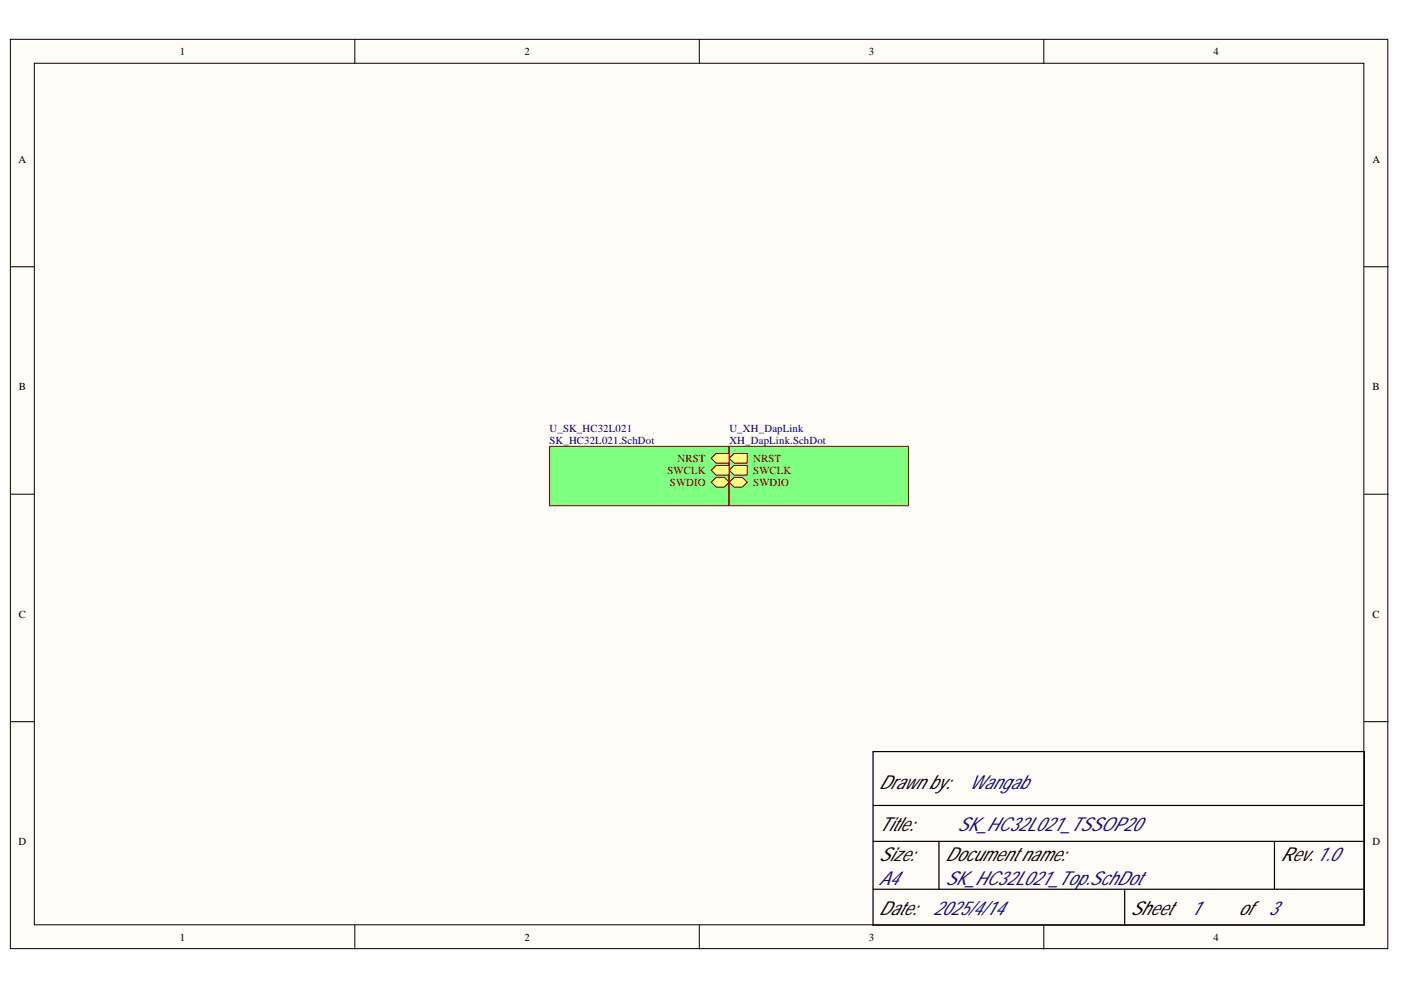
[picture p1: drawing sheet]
<svg xmlns="http://www.w3.org/2000/svg" width="297mm" height="210mm" viewBox="0 0 297 210" stroke-linecap="round" stroke-linejoin="round" font-family="sans-serif">
<g fill="#fffcf8" stroke="#000" stroke-width=".21">
<path d="M2.2 8.3h292v192.8h-292z"/>
<path d="M7.3 13.4h281.9v182.7h-281.9z"/>
</g>
<path d="M75.2 8.3v5.1M148.3 8.3v5.1M221.3 8.3v5.1M2.2 56.6h5.1M289.3 56.6h5M2.2 104.8h5.1M289.3 104.8h5M2.2 153h5.1M289.3 153h5M75.2 196.2v5M148.3 196.2v5M221.3 196.2v5" fill="none" stroke="#000" stroke-width=".21"/>
<path d="M185.1 159.4h104.2v36.8h-104.2zM185.1 170.8h104.2M185.1 178.4h104.2M199.1 178.4v10.1M270.2 178.4v10.1M185.1 188.5h104.2M238.5 188.5v7.7" fill="none" stroke="#000" stroke-width=".25"/>
<path d="M116.5 94.6h38v12.6h-38z" fill="#80ff80" stroke="#800000" stroke-width=".21"/>
<path d="M150.8 97.2l1-1h2.8v2h-2.8z" fill-rule="evenodd" fill="#ffff80"/>
<path d="M150.8 97.2l1-1h2.8v2h-2.8z" fill="none" stroke="#800000" stroke-width=".21"/>
<path d="M150.8 102.2l1-1h1.8l1 1-1 1.1h-1.8z" fill-rule="evenodd" fill="#ffff80"/>
<path d="M150.8 102.2l1-1h1.8l1 1-1 1.1h-1.8z" fill="none" stroke="#800000" stroke-width=".21"/>
<path d="M150.8 99.7l1-1h2.8v2h-2.8z" fill-rule="evenodd" fill="#ffff80"/>
<path d="M150.8 99.7l1-1h2.8v2h-2.8z" fill="none" stroke="#800000" stroke-width=".21"/>
<path d="M154.6 94.6h38v12.6h-38z" fill="#80ff80" stroke="#800000" stroke-width=".21"/>
<path d="M154.6 97.2l1-1h2.8v2h-2.8z" fill-rule="evenodd" fill="#ffff80"/>
<path d="M154.6 97.2l1-1h2.8v2h-2.8z" fill="none" stroke="#800000" stroke-width=".21"/>
<path d="M154.6 102.2l1-1h1.8l1 1-1 1.1h-1.8z" fill-rule="evenodd" fill="#ffff80"/>
<path d="M154.6 102.2l1-1h1.8l1 1-1 1.1h-1.8z" fill="none" stroke="#800000" stroke-width=".21"/>
<path d="M154.6 99.7l1-1h2.8v2h-2.8z" fill-rule="evenodd" fill="#ffff80"/>
<path d="M154.6 99.7l1-1h2.8v2h-2.8z" fill="none" stroke="#800000" stroke-width=".21"/>
<g font-size="4.1">
<text x="186.3" y="167.4">Drawn by:</text>
<text x="186.3" y="176.2">Title:</text>
<text x="186.3" y="182.6">Size:</text>
<text x="200.4" y="182.6">Document name:</text>
<text x="271.5" y="182.6">Rev. 1.0</text>
<text x="186.3" y="194.1">Date:</text>
<text x="239.7" y="194.1">Sheet</text>
<text x="262.6" y="194.1">of 3</text>
</g>
<g font-size="4.1" fill="#11037f">
<text x="205.4" y="167.4">Wangab</text>
<text x="202.9" y="176.2">SK_HC32L021_TSSOP20</text>
<text x="186.3" y="187.7">A4</text>
<text x="200.4" y="187.7">SK_HC32L021_Top.SchDot</text>
<text x="197.8" y="194.1">2025/4/14</text>
<text x="252.5" y="194.1">1</text>
</g>
<g font-size="2.3">
<text x="38.1" y="11.6">1</text>
<text x="111.2" y="11.6">2</text>
<text x="184.2" y="11.6">3</text>
<text x="257.3" y="11.6">4</text>
<text x="3.9" y="34.5">A</text>
<text x="291" y="34.5">A</text>
<text x="4" y="82.7">B</text>
<text x="291" y="82.7">B</text>
<text x="4" y="130.9">C</text>
<text x="291" y="130.9">C</text>
<text x="3.9" y="179.2">D</text>
<text x="291" y="179.2">D</text>
<text x="38.1" y="199.5">1</text>
<text x="111.2" y="199.5">2</text>
<text x="184.2" y="199.5">3</text>
<text x="257.3" y="199.5">4</text>
</g>
<g font-size="2.3" fill="#000080">
<text x="116.5" y="91.6">U_SK_HC32L021</text>
<text x="116.5" y="94.1">SK_HC32L021.SchDot</text>
<text x="154.6" y="91.6">U_XH_DapLink</text>
<text x="154.6" y="94.1">XH_DapLink.SchDot</text>
</g>
<g font-size="2.3" fill="#800000">
<text x="141.5" y="100.4">SWCLK</text>
<text x="143.6" y="97.9">NRST</text>
<text x="159.7" y="97.9">NRST</text>
<text x="159.7" y="100.4">SWCLK</text>
<text x="142" y="103">SWDIO</text>
<text x="159.7" y="103">SWDIO</text>
</g>
</svg>
